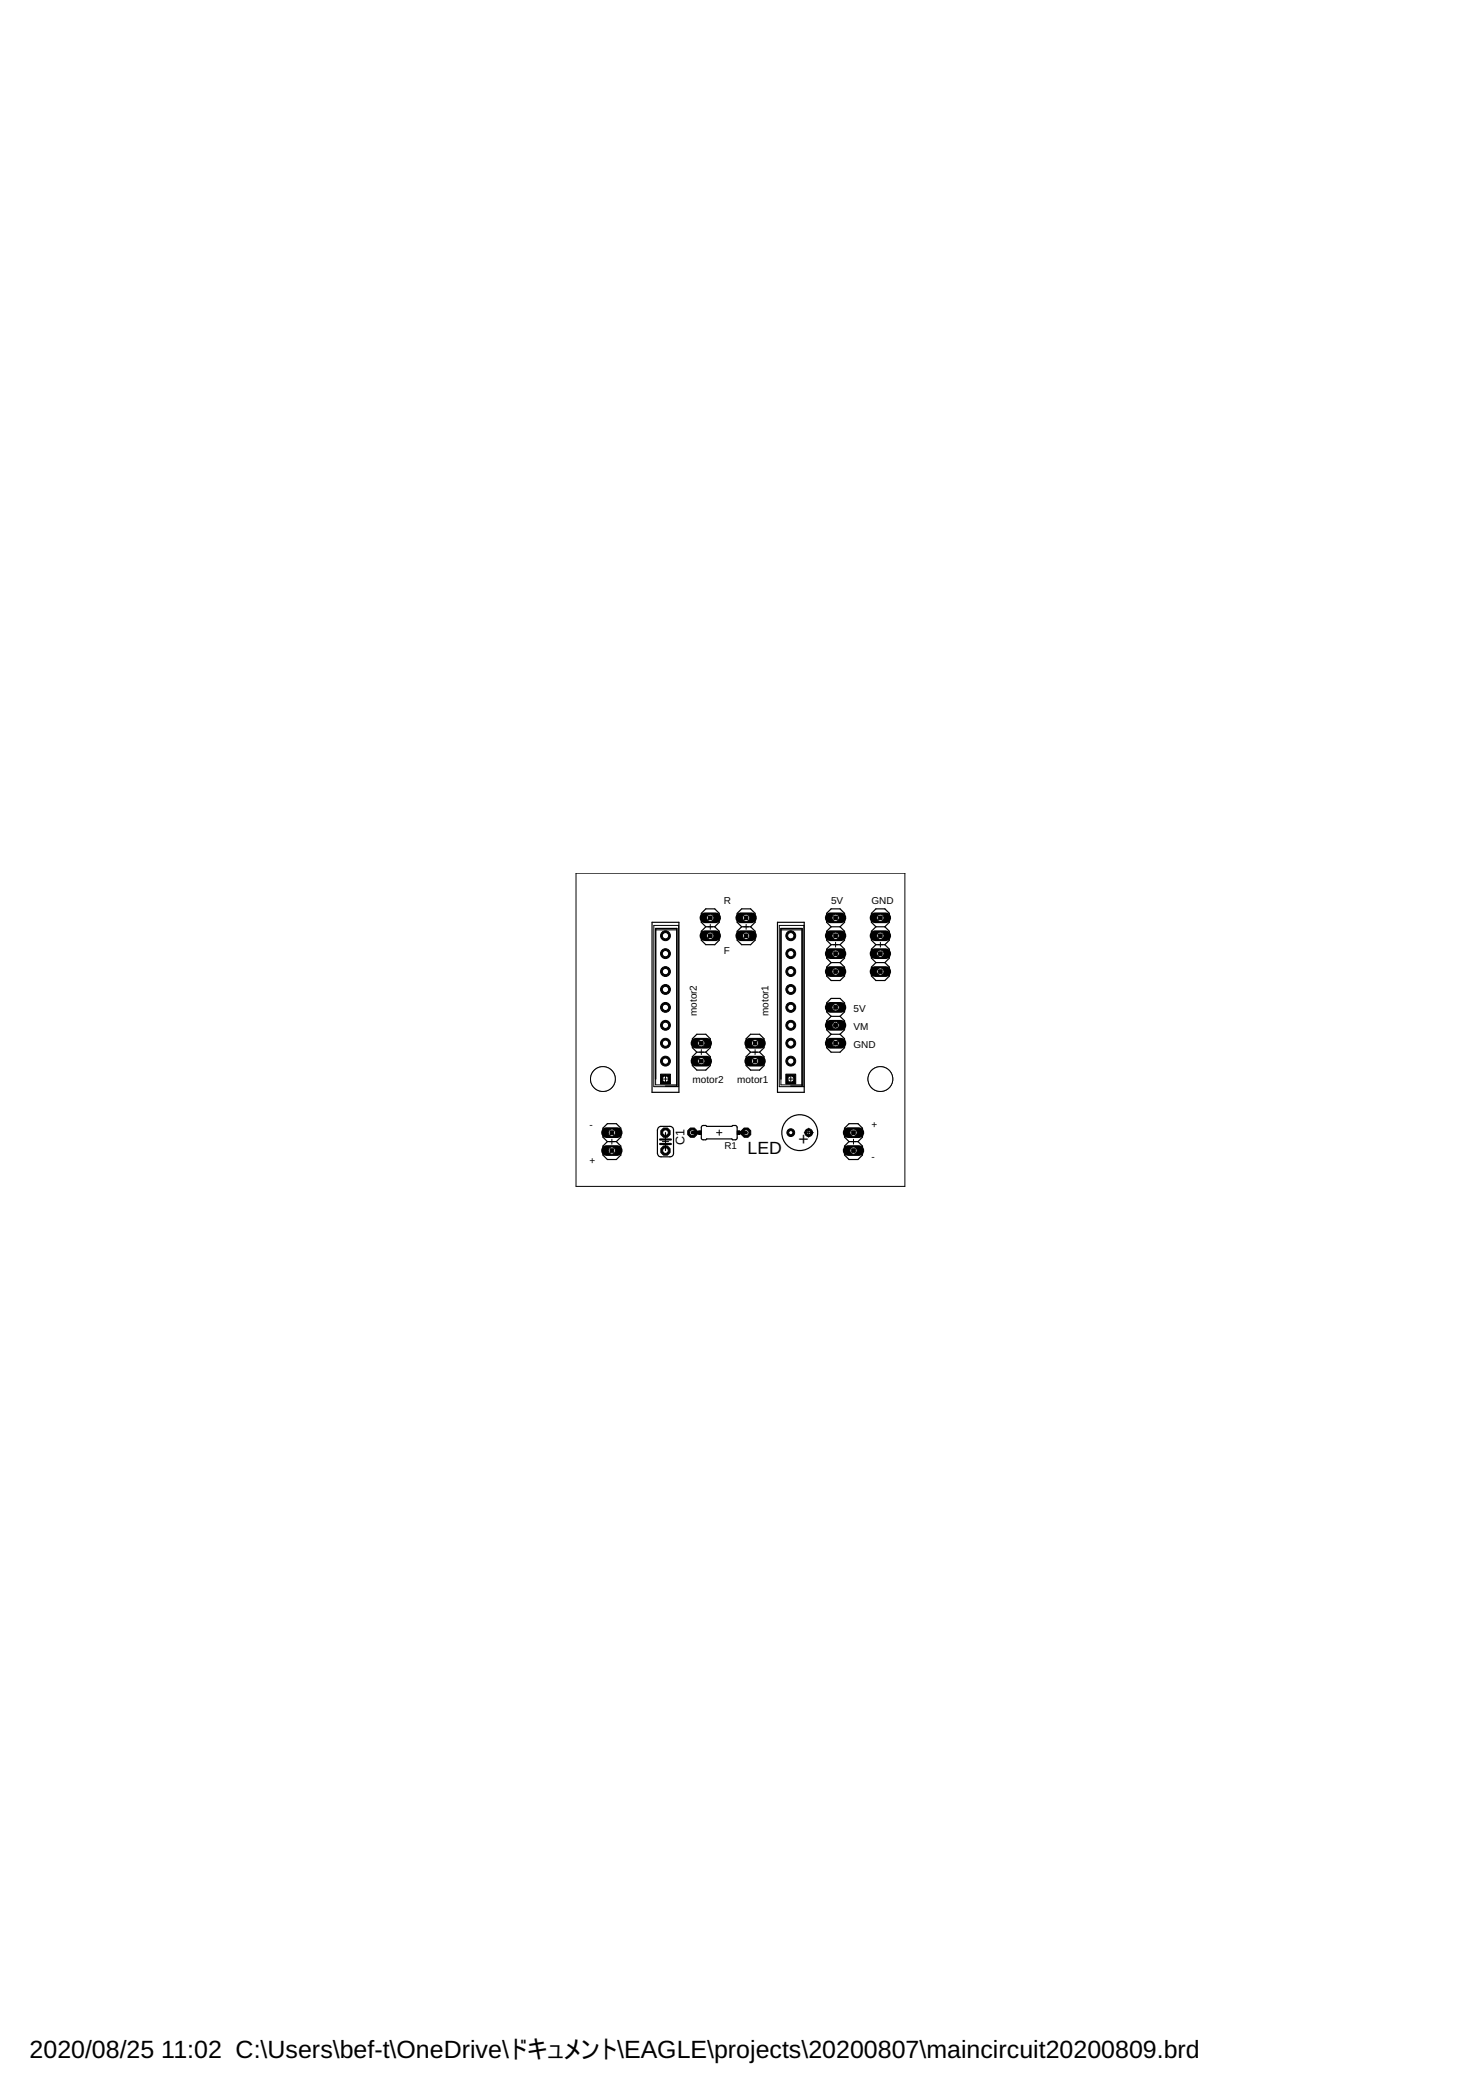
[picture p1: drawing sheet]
<svg xmlns="http://www.w3.org/2000/svg" width="210mm" height="297mm" viewBox="0 0 210 297" stroke-linecap="round" stroke-linejoin="round" font-family="sans-serif">
<path d="M92.4 130.8h3.8v24.1h-3.8zM110.2 130.8h3.8v24.1h-3.8z" fill="none" stroke="#000" stroke-width=".17"/>
<circle cx="94.3" cy="160.6" r=".71" fill="#000" stroke="#000" stroke-width=".14"/>
<circle cx="94.3" cy="160.6" r=".4" fill="#fff" stroke="#000" stroke-width=".14"/>
<circle cx="94.3" cy="163.1" r=".71" fill="#000" stroke="#000" stroke-width=".14"/>
<circle cx="94.3" cy="163.1" r=".4" fill="#fff" stroke="#000" stroke-width=".14"/>
<path d="M111.4 152.3h1.4v1.4h-1.4z" fill="#000" stroke="#000" stroke-width=".14"/>
<circle cx="112.1" cy="153" r=".44" fill="#fff" stroke="#000" stroke-width=".14"/>
<circle cx="112.1" cy="150.5" r=".7" fill="#000" stroke="#000" stroke-width=".14"/>
<circle cx="112.1" cy="150.5" r=".44" fill="#fff" stroke="#000" stroke-width=".14"/>
<circle cx="112.1" cy="147.9" r=".7" fill="#000" stroke="#000" stroke-width=".14"/>
<circle cx="112.1" cy="147.9" r=".44" fill="#fff" stroke="#000" stroke-width=".14"/>
<circle cx="112.1" cy="145.4" r=".7" fill="#000" stroke="#000" stroke-width=".14"/>
<circle cx="112.1" cy="145.4" r=".44" fill="#fff" stroke="#000" stroke-width=".14"/>
<circle cx="112.1" cy="142.8" r=".7" fill="#000" stroke="#000" stroke-width=".14"/>
<circle cx="112.1" cy="142.8" r=".44" fill="#fff" stroke="#000" stroke-width=".14"/>
<circle cx="112.1" cy="140.3" r=".7" fill="#000" stroke="#000" stroke-width=".14"/>
<circle cx="112.1" cy="140.3" r=".44" fill="#fff" stroke="#000" stroke-width=".14"/>
<circle cx="112.1" cy="137.8" r=".7" fill="#000" stroke="#000" stroke-width=".14"/>
<circle cx="112.1" cy="137.8" r=".44" fill="#fff" stroke="#000" stroke-width=".14"/>
<circle cx="112.1" cy="135.2" r=".7" fill="#000" stroke="#000" stroke-width=".14"/>
<circle cx="112.1" cy="135.2" r=".44" fill="#fff" stroke="#000" stroke-width=".14"/>
<circle cx="112.1" cy="132.7" r=".7" fill="#000" stroke="#000" stroke-width=".14"/>
<circle cx="112.1" cy="132.7" r=".44" fill="#fff" stroke="#000" stroke-width=".14"/>
<path d="M93.6 152.3h1.4v1.4h-1.4z" fill="#000" stroke="#000" stroke-width=".14"/>
<circle cx="94.3" cy="153" r=".44" fill="#fff" stroke="#000" stroke-width=".14"/>
<circle cx="94.3" cy="150.5" r=".7" fill="#000" stroke="#000" stroke-width=".14"/>
<circle cx="94.3" cy="150.5" r=".44" fill="#fff" stroke="#000" stroke-width=".14"/>
<circle cx="94.3" cy="147.9" r=".7" fill="#000" stroke="#000" stroke-width=".14"/>
<circle cx="94.3" cy="147.9" r=".44" fill="#fff" stroke="#000" stroke-width=".14"/>
<circle cx="94.3" cy="145.4" r=".7" fill="#000" stroke="#000" stroke-width=".14"/>
<circle cx="94.3" cy="145.4" r=".44" fill="#fff" stroke="#000" stroke-width=".14"/>
<circle cx="94.3" cy="142.8" r=".7" fill="#000" stroke="#000" stroke-width=".14"/>
<circle cx="94.3" cy="142.8" r=".44" fill="#fff" stroke="#000" stroke-width=".14"/>
<circle cx="94.3" cy="140.3" r=".7" fill="#000" stroke="#000" stroke-width=".14"/>
<circle cx="94.3" cy="140.3" r=".44" fill="#fff" stroke="#000" stroke-width=".14"/>
<circle cx="94.3" cy="137.8" r=".7" fill="#000" stroke="#000" stroke-width=".14"/>
<circle cx="94.3" cy="137.8" r=".44" fill="#fff" stroke="#000" stroke-width=".14"/>
<circle cx="94.3" cy="135.2" r=".7" fill="#000" stroke="#000" stroke-width=".14"/>
<circle cx="94.3" cy="135.2" r=".44" fill="#fff" stroke="#000" stroke-width=".14"/>
<circle cx="94.3" cy="132.7" r=".7" fill="#000" stroke="#000" stroke-width=".14"/>
<circle cx="94.3" cy="132.7" r=".44" fill="#fff" stroke="#000" stroke-width=".14"/>
<path d="M120.2 160.6h1.5" fill="none" stroke="#000" stroke-width="1.5"/>
<circle cx="121" cy="160.6" r=".51" fill="#fff" stroke="#000" stroke-width=".14"/>
<path d="M120.2 163.1h1.5" fill="none" stroke="#000" stroke-width="1.5"/>
<circle cx="121" cy="163.1" r=".51" fill="#fff" stroke="#000" stroke-width=".14"/>
<path d="M86 163.1h1.5" fill="none" stroke="#000" stroke-width="1.5"/>
<circle cx="86.7" cy="163.1" r=".51" fill="#fff" stroke="#000" stroke-width=".14"/>
<path d="M86 160.6h1.5" fill="none" stroke="#000" stroke-width="1.5"/>
<circle cx="86.7" cy="160.6" r=".51" fill="#fff" stroke="#000" stroke-width=".14"/>
<path d="M98.6 147.9h1.6" fill="none" stroke="#000" stroke-width="1.5"/>
<circle cx="99.4" cy="147.9" r=".51" fill="#fff" stroke="#000" stroke-width=".14"/>
<path d="M98.6 150.5h1.6" fill="none" stroke="#000" stroke-width="1.5"/>
<circle cx="99.4" cy="150.5" r=".51" fill="#fff" stroke="#000" stroke-width=".14"/>
<path d="M106.3 147.9h1.5" fill="none" stroke="#000" stroke-width="1.5"/>
<circle cx="107" cy="147.9" r=".51" fill="#fff" stroke="#000" stroke-width=".14"/>
<path d="M106.3 150.5h1.5" fill="none" stroke="#000" stroke-width="1.5"/>
<circle cx="107" cy="150.5" r=".51" fill="#fff" stroke="#000" stroke-width=".14"/>
<circle cx="105.7" cy="160.6" r=".71" fill="#000" stroke="#000" stroke-width=".14"/>
<circle cx="105.7" cy="160.6" r=".4" fill="#fff" stroke="#000" stroke-width=".14"/>
<circle cx="98.1" cy="160.6" r=".71" fill="#000" stroke="#000" stroke-width=".14"/>
<circle cx="98.1" cy="160.6" r=".4" fill="#fff" stroke="#000" stroke-width=".14"/>
<circle cx="114.6" cy="160.6" r=".55" fill="#000" stroke="#000" stroke-width=".14"/>
<circle cx="114.6" cy="160.6" r=".3" fill="#fff" stroke="#000" stroke-width=".14"/>
<circle cx="112.1" cy="160.6" r=".55" fill="#000" stroke="#000" stroke-width=".14"/>
<circle cx="112.1" cy="160.6" r=".3" fill="#fff" stroke="#000" stroke-width=".14"/>
<path d="M117.7 142.8h1.5" fill="none" stroke="#000" stroke-width="1.5"/>
<circle cx="118.4" cy="142.8" r=".51" fill="#fff" stroke="#000" stroke-width=".14"/>
<path d="M117.7 145.4h1.5" fill="none" stroke="#000" stroke-width="1.5"/>
<circle cx="118.4" cy="145.4" r=".51" fill="#fff" stroke="#000" stroke-width=".14"/>
<path d="M117.7 147.9h1.5" fill="none" stroke="#000" stroke-width="1.5"/>
<circle cx="118.4" cy="147.9" r=".51" fill="#fff" stroke="#000" stroke-width=".14"/>
<path d="M105 130.1h1.5" fill="none" stroke="#000" stroke-width="1.5"/>
<circle cx="105.7" cy="130.1" r=".51" fill="#fff" stroke="#000" stroke-width=".14"/>
<path d="M105 132.7h1.5" fill="none" stroke="#000" stroke-width="1.5"/>
<circle cx="105.7" cy="132.7" r=".51" fill="#fff" stroke="#000" stroke-width=".14"/>
<path d="M99.9 130.1h1.5" fill="none" stroke="#000" stroke-width="1.5"/>
<circle cx="100.7" cy="130.1" r=".51" fill="#fff" stroke="#000" stroke-width=".14"/>
<path d="M99.9 132.7h1.5" fill="none" stroke="#000" stroke-width="1.5"/>
<circle cx="100.7" cy="132.7" r=".51" fill="#fff" stroke="#000" stroke-width=".14"/>
<path d="M124 130.1h1.5" fill="none" stroke="#000" stroke-width="1.5"/>
<circle cx="124.8" cy="130.1" r=".51" fill="#fff" stroke="#000" stroke-width=".14"/>
<path d="M124 132.7h1.5" fill="none" stroke="#000" stroke-width="1.5"/>
<circle cx="124.8" cy="132.7" r=".51" fill="#fff" stroke="#000" stroke-width=".14"/>
<path d="M124 135.2h1.5" fill="none" stroke="#000" stroke-width="1.5"/>
<circle cx="124.8" cy="135.2" r=".51" fill="#fff" stroke="#000" stroke-width=".14"/>
<path d="M124 137.8h1.5" fill="none" stroke="#000" stroke-width="1.5"/>
<circle cx="124.8" cy="137.8" r=".51" fill="#fff" stroke="#000" stroke-width=".14"/>
<path d="M117.7 137.8h1.5" fill="none" stroke="#000" stroke-width="1.5"/>
<circle cx="118.4" cy="137.8" r=".51" fill="#fff" stroke="#000" stroke-width=".14"/>
<path d="M117.7 135.2h1.5" fill="none" stroke="#000" stroke-width="1.5"/>
<circle cx="118.4" cy="135.2" r=".51" fill="#fff" stroke="#000" stroke-width=".14"/>
<path d="M117.7 132.7h1.5" fill="none" stroke="#000" stroke-width="1.5"/>
<circle cx="118.4" cy="132.7" r=".51" fill="#fff" stroke="#000" stroke-width=".14"/>
<path d="M117.7 130.1h1.5" fill="none" stroke="#000" stroke-width="1.5"/>
<circle cx="118.4" cy="130.1" r=".51" fill="#fff" stroke="#000" stroke-width=".14"/>
<g fill="none" stroke="#000" stroke-width=".17">
<path d="M100 131.4l-.6-.6v-1.3l.6-.6h1.3l.6 .6v1.3l-.6 .6M100 131.4l-.6 .6v1.3l.6 .6h1.3l.6-.6v-1.3l-.6-.6M100 131.4h1.3M105.1 131.4l-.6-.6v-1.3l.6-.6h1.3l.6 .6v1.3l-.6 .6M105.1 131.4l-.6 .6v1.3l.6 .6h1.3l.6-.6v-1.3l-.6-.6M105.1 131.4h1.3M117.8 131.4l-.6-.6v-1.3l.6-.6h1.3l.6 .6v1.3l-.6 .6M117.8 136.5l-.6 .6v1.3l.6 .6h1.3l.6-.6v-1.3l-.6-.6M117.8 133.9l-.6 .7v1.2l.6 .7M117.8 131.4l-.6 .6v1.3l.6 .6M117.8 131.4h1.3M117.8 133.9h1.3"/>
<path d="M117.8 136.5h1.3M119.1 131.4l.6 .6v1.3l-.6 .6M119.1 133.9l.6 .7v1.2l-.6 .7M124.1 131.4l-.6-.6v-1.3l.6-.6h1.3l.6 .6v1.3l-.6 .6M124.1 131.4l-.6 .6v1.3l.6 .6M124.1 136.5l-.6 .6v1.3l.6 .6h1.3l.6-.6v-1.3l-.6-.6M124.1 131.4h1.3M124.1 133.9h1.3M124.1 136.5h1.3M124.1 133.9l-.6 .7v1.2l.6 .7M125.4 131.4l.6 .6v1.3l-.6 .6M125.4 133.9l.6 .7v1.2l-.6 .7"/>
<path d="M93.3 159.9l.4-.2h1.4l.3 .2 .1 .3v3.3l-.1 .3-.3 .2h-1.6l-.3-.3v-3.5zM98.8 149.2l-.7 .6v1.3l.7 .6h1.2l.7-.6v-1.3l-.7-.6M98.8 149.2l-.7-.7v-1.2l.7-.7h1.2l.7 .7v1.2l-.7 .7M98.8 149.2h1.2M99.5 159.7l.5-.1 .2 .1h3.5l.1-.1h.5l.2 .2v1.7l-.3 .1h-.4l-.1-.1h-3.5l-.2 .1h-.5l-.1-.2v-1.6zM106.4 149.2h1.3M106.4 149.2l-.7-.7v-1.2l.7-.7h1.3l.6 .7v1.2l-.6 .7M106.4 149.2l-.7 .6v1.3l.7 .6h1.3l.6-.6v-1.3l-.6-.6M117.8 144.1l-.6-.6v-1.3l.6-.6h1.3l.6 .6v1.3l-.6 .6M117.8 146.6l-.6 .7v1.2l.6 .7h1.3l.6-.7v-1.2l-.6-.7M117.8 146.6h1.3M117.8 144.1h1.3"/>
<path d="M117.8 144.1l-.6 .6v1.3l.6 .6M119.1 144.1l.6 .6v1.3l-.6 .6M86.1 161.9h1.3M86.1 161.9l-.7-.7v-1.2l.7-.7h1.3l.6 .7v1.2l-.6 .7M86.1 161.9l-.7 .6v1.3l.7 .6h1.3l.6-.6v-1.3l-.6-.6M94.3 160.6v1M94.3 162.2v.9M120.3 161.9l-.6-.7v-1.2l.6-.7h1.3l.6 .7v1.2l-.6 .7M120.3 161.9l-.6 .6v1.3l.6 .6h1.3l.6-.6v-1.3l-.6-.6M120.3 161.9h1.3"/>
<circle cx="113.3" cy="160.6" r="2.54"/>
</g>
<path d="M93.6 161.6h1.5M93.6 162.2h1.5" fill="none" stroke="#000" stroke-width=".32"/>
<path d="M92.9 153v-21.3h3v22.3h-1.6M110.7 153v-21.3h3v22.3h-1.6" fill="none" stroke="#000" stroke-width=".21"/>
<g fill="#000" stroke="#000" stroke-width=".14">
<path d="M100.4 129.9h.5v.5h-.5zM100.4 132.4h.5v.5h-.5zM105.5 129.9h.5v.5h-.5zM105.5 132.4h.5v.5h-.5zM118.2 132.4h.5v.5h-.5zM118.2 135h.5v.5h-.5zM118.2 137.5h.5v.5h-.5zM118.2 129.9h.5v.5h-.5zM124.5 135h.5v.5h-.5zM124.5 132.4h.5v.5h-.5zM124.5 129.9h.5v.5h-.5zM124.5 137.5h.5v.5h-.5z"/>
<path d="M99.1 147.7h.6v.5h-.6zM99.1 150.2h.6v.5h-.6zM106.8 147.7h.5v.5h-.5zM106.8 150.2h.5v.5h-.5zM118.2 145.1h.5v.5h-.5zM118.2 142.6h.5v.5h-.5zM118.2 147.7h.5v.5h-.5zM86.5 162.9h.5v.5h-.5zM86.5 160.3h.5v.5h-.5zM99 160.3h.4v.5h-.4zM104.5 160.3h.4v.5h-.4zM120.7 160.3h.5v.5h-.5z"/>
<path d="M120.7 162.9h.5v.5h-.5z"/>
</g>
<g fill="none" stroke="#000" stroke-width=".14">
<path d="M81.6 123.8h46.6v44.4h-46.6zM92.7 131.2h3.5v22.9h-3.5zM92.9 131.8h3v22h-3zM100.3 131.4h.7M100.7 131.1v.7M105.4 131.4h.7M105.7 131.1v.7M110.4 131.2h3.5v22.9h-3.5zM110.7 131.8h3v22h-3zM118.1 133.9h.7M118.4 133.6v.7M124.4 133.9h.7"/>
<path d="M124.8 133.6v.7M93.7 153h1.3M94.3 152.4v1.2M99.1 149.2h.6M99.4 148.8v.7M106.7 149.2h.7M107 148.8v.7M111.5 153h1.2M112.1 152.4v1.2M114.6 160v1.2M118.1 145.4h.7M118.4 145v.7"/>
<path d="M86.4 161.9h.7M86.7 161.5v.7M93.9 161.9h.9M94.3 161.4v.9M101.6 160.6h.7M101.9 160.2v.8M114 160.6h1.3M120.6 161.9h.7M121 161.5v.7"/>
<circle cx="85.4" cy="153" r="1.76"/>
</g>
<path d="M98.1 160.6h.9M104.9 160.6h.8" fill="none" stroke="#000" stroke-width=".51"/>
<circle cx="85.4" cy="153" r="1.76" fill="#fff" stroke="#000" stroke-width=".14"/>
<circle cx="124.8" cy="153" r="1.76" fill="none" stroke="#000" stroke-width=".14"/>
<circle cx="124.8" cy="153" r="1.76" fill="#fff" stroke="#000" stroke-width=".14"/>
<g font-size="3.5">
<text x="4.2" y="291.8">2020/08/25</text>
<text x="22.9" y="291.8">11:02 C:\Users\bef-t\OneDrive\ドキュメント\EAGLE\projects\20200807\maincircuit20200809.brd</text>
</g>
<g font-size="2.5">
<text x="105.9" y="163.6">LED</text>
<text x="113.2" y="162.4">+</text>
</g>
<text font-size="1.8" x="97" y="162.4" transform="rotate(-90 97 162.4)">C1</text>
<g font-size="1.4">
<text x="102.6" y="128.2">R</text>
<text x="117.8" y="128.2">5V</text>
<text x="123.5" y="128.2">GND</text>
<text x="102.6" y="135.2">F</text>
<text x="121" y="143.5">5V</text>
<text x="98.8" y="144.1" transform="rotate(-90 98.8 144.1)">motor2</text>
<text x="108.9" y="144.1" transform="rotate(-90 108.9 144.1)">motor1</text>
<text x="121" y="148.5">GND</text>
<text x="121" y="146">VM</text>
<text x="98.1" y="153.6">motor2</text>
<text x="104.5" y="153.6">motor1</text>
<text x="83.5" y="160">-</text>
<text x="123.5" y="160">+</text>
<text x="83.5" y="165">+</text>
<text x="102.7" y="162.9">R1</text>
<text x="123.5" y="164.4">-</text>
</g>
</svg>
